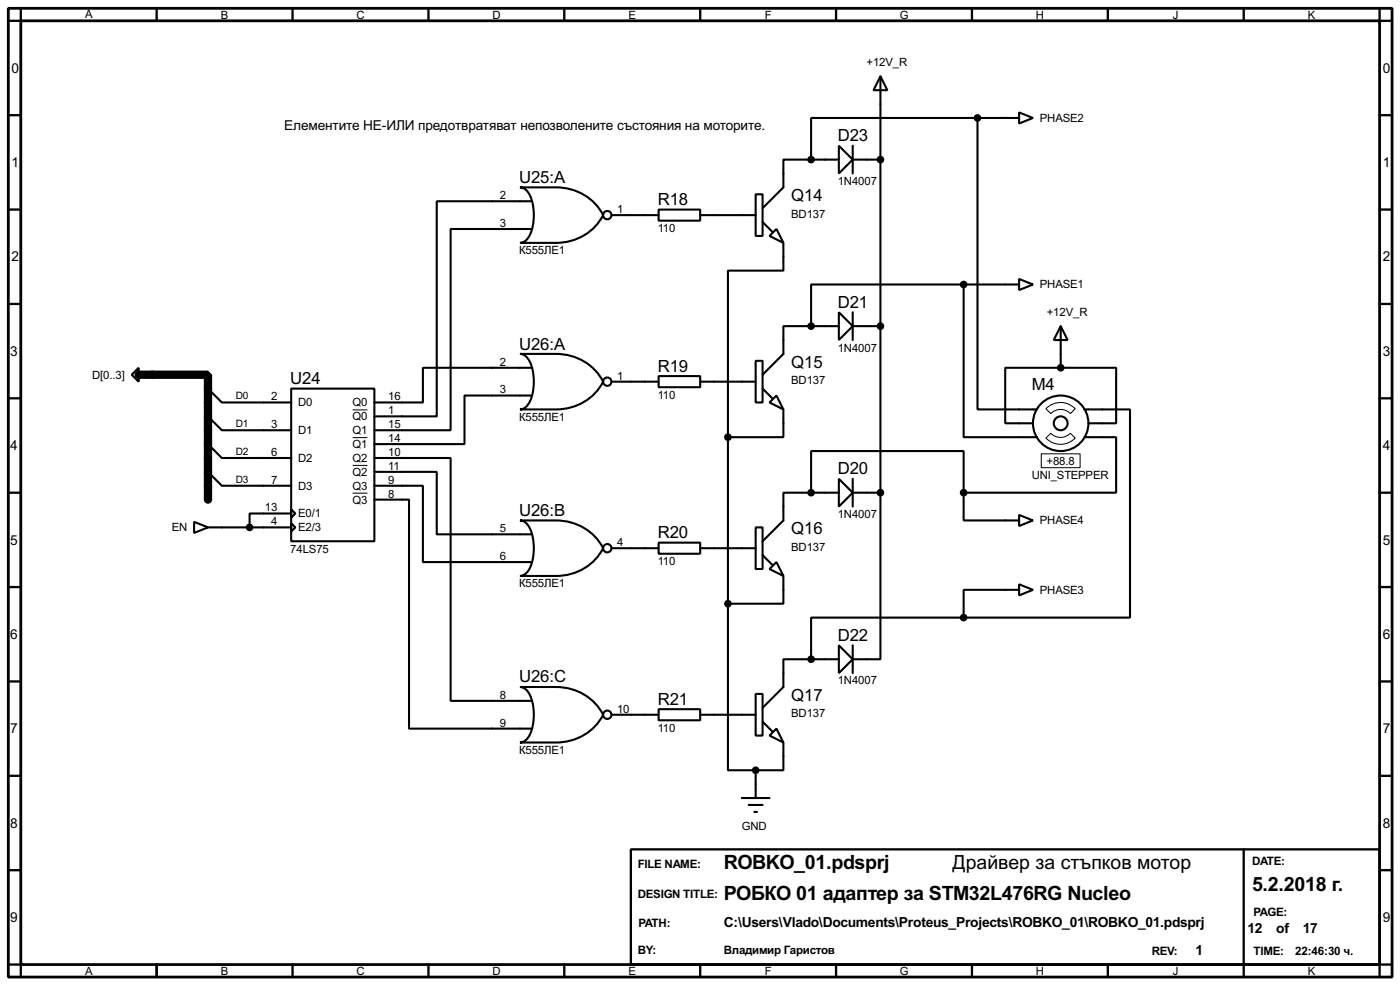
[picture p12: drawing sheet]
<svg xmlns="http://www.w3.org/2000/svg" width="256mm" height="180mm" viewBox="0 0 256 180" stroke-linecap="round" stroke-linejoin="round" font-family="sans-serif">
<path d="M1.5 1.5h253.5v177.3h-253.5zM3.8 3.8h248.9v172.7h-248.9z" fill="none" stroke="#000" stroke-width=".51"/>
<g fill="none" stroke="#000" stroke-width=".42">
<path d="M3.8 1.5v2.3h-2.3M28.7 1.5v2.3M53.6 1.5v2.3M78.5 1.5v2.3M103.4 1.5v2.3M128.3 1.5v2.3M153.2 1.5v2.3M178.1 1.5v2.3M202.9 1.5v2.3M227.8 1.5v2.3M252.7 1.5v2.3h2.3M1.5 21.1h2.3"/>
<path d="M1.5 38.4h2.3M252.7 21.1h2.3M252.7 38.4h2.3M1.5 55.6h2.3M252.7 55.6h2.3M1.5 72.9h2.3M252.7 72.9h2.3M1.5 90.2h2.3M252.7 90.2h2.3M1.5 107.4h2.3M252.7 107.4h2.3M1.5 124.7h2.3"/>
<path d="M252.7 124.7h2.3M1.5 142h2.3M1.5 159.3h2.3M115.6 155.4h137.1v21.1h-137.1zM227.8 155.4v23.4M252.7 142h2.3M252.7 159.3h2.3M1.5 176.5h2.3v2.3M28.7 176.5v2.3M53.6 176.5v2.3M78.5 176.5v2.3M103.4 176.5v2.3"/>
<path d="M128.3 176.5v2.3M153.2 176.5v2.3M178.1 176.5v2.3M202.9 176.5v2.3M255 176.5h-2.3v2.3"/>
</g>
<path d="M25.4 68.6h12.7v22.8" fill="none" stroke="#000" stroke-width="1.5"/>
<g fill="none" stroke="#000" stroke-width=".38">
<path d="M161.3 14l1.3 2.5h-2.6zM161.3 14v76.2M95.2 34.3h6.7a9.5 9.5 0 0 1 8.6 5.1 9.5 9.5 0 0 1-8.6 5h-6.7a2.2 2.2 0 0 0 1.9-1.4 9.2 9.2 0 0 0-.4-7.8l-.9-.8zM97.3 36.8h-17.3v39.4h-11.4M112 39.4h8.6M120.6 38.4h7.7v2h-7.7zM128.3 39.4h10.1M138.4 35.6h1.3v7.6h-1.3zM148.6 29.2h-5.1v5.1l-3.8 3.8M148.6 29.2h5.1M153.7 26.7l2.5 2.5-2.5 2.5zM156.2 29.2h5.1"/>
<path d="M156.2 26.7v5M179.1 21.6v53.3h10.9M179.1 21.6h-30.5v7.6M179.1 21.6h7.6M186.7 20.6l2.5 1-2.5 1zM97.3 41.9h-14.8v36.8h-13.9M139.7 40.6l1.8 1.8M141 43.2l1.2-1.3 1.3 2.5zM143.5 44.4v5.1h-10.2v30.5M148.6 59.7h-5.1v5.1l-3.8 3.8M148.6 59.7h5.1M153.7 57.1l2.5 2.6-2.5 2.5z"/>
<path d="M156.2 59.7h5.1M156.2 57.1v5.1M176.5 52.1v27.9h13.5M176.5 52.1h-27.9v7.6M176.5 52.1h10.2M186.7 51.1l2.5 1-2.5 1zM194.3 59.7l1.3 2.5h-2.6zM194.3 59.7v7.6M24.1 68.6l1.3-1.3v2.5zM38.1 71.1l2.5 2.6h12.7M38.1 76.2l2.5 2.5h12.7M53.3 71.1h15.3v28h-15.3z"/>
<path d="M95.2 64.8h6.7a9.5 9.5 0 0 1 8.6 5 9.5 9.5 0 0 1-8.6 5.1h-6.7a2.2 2.2 0 0 0 1.9-1.5 9.2 9.2 0 0 0-.4-7.8l-.9-.7zM97.3 67.3h-19.8v6.4h-8.9M97.3 72.4h-12.2v8.9h-16.5M112 69.8h8.6M120.6 68.8h7.7v2.1h-7.7zM128.3 69.8h10.1M138.4 66h1.3v7.7h-1.3zM139.7 71.1l1.8 1.8M141 73.7l1.2-1.3 1.3 2.5zM143.5 74.9v5.1h-10.2M194.3 67.3h10.2v10.2h-5.1M194.3 67.3h-10.2v10.2h5.1"/>
<path d="M198.6 74.9h8.4v38.1h-30.5M35.6 95.5l2.5 1-2.5 1zM38.1 81.3l2.5 2.5h12.7M38.1 86.4l2.5 2.5h12.7M38.1 96.5h15.2M53.3 93.2l.8 .8-.8 .7zM53.3 95.8l.8 .7-.8 .8zM53.3 94h-7.6v2.5M68.6 86.4h11.4v11.4h17.3M68.6 88.9h8.9v14h19.8M68.6 83.8h13.9v44.5h14.8M68.6 91.4h6.3v41.9h22.4"/>
<path d="M95.2 95.2h6.7a9.5 9.5 0 0 1 8.6 5.1 9.5 9.5 0 0 1-8.6 5.1h-6.7a2.2 2.2 0 0 0 1.9-1.5 9.2 9.2 0 0 0-.4-7.8l-.9-.7zM120.6 99.3h7.7v2h-7.7zM133.3 80v30.5M138.4 96.5h1.3v7.6h-1.3zM148.6 90.2h-5.1v5l-3.8 3.9M148.6 90.2v-7.7h27.9v7.7M148.6 90.2h5.1M153.7 87.6l2.5 2.6-2.5 2.5zM156.2 90.2h5.1M156.2 87.6v5.1M161.3 90.2v30.4h-5.1M176.5 90.2v5h10.2"/>
<path d="M186.7 94.2l2.5 1-2.5 1.1zM198.6 80h5.9v10.2h-28M112 100.3h8.6M128.3 100.3h10.1M133.3 110.5v30.5h5.1M139.7 101.6l1.8 1.8M141 104.1l1.2-1.2 1.3 2.5zM143.5 105.4v5.1h-10.2M153.7 118.1l2.5 2.5-2.5 2.6zM156.2 118.1v5.1M176.5 113h-27.9v7.6M186.7 106.9l2.5 1-2.5 1.1z"/>
<path d="M186.7 107.9h-10.2v5.1M95.2 125.7h6.7a9.5 9.5 0 0 1 8.6 5.1 9.5 9.5 0 0 1-8.6 5.1h-6.7a2.2 2.2 0 0 0 1.9-1.5 9.2 9.2 0 0 0-.4-7.8l-.9-.8zM112 130.8h8.6M120.6 129.8h7.7v2h-7.7zM128.3 130.8h10.1M138.4 127h1.3v7.6h-1.3zM139.7 132.1l1.8 1.8M141 134.6l1.2-1.3 1.3 2.6zM143.5 135.9v5.1h-5.1M148.6 120.6h-5.1v5.1l-3.8 3.8M148.6 120.6h5.1M135.9 146h5.1"/>
<path d="M137.2 147.3h2.5M138.2 148.6h.5M138.4 141v5"/>
<circle cx="111.3" cy="39.4" r=".76"/>
<circle cx="111.3" cy="69.9" r=".76"/>
<circle cx="194.3" cy="77.5" r="5.1"/>
<circle cx="194.3" cy="77.5" r="1.27"/>
<circle cx="111.3" cy="100.3" r=".76"/>
<circle cx="111.3" cy="130.8" r=".76"/>
</g>
<path d="M64.6 75h2.7M191.6 74.8a3.7 3.7 0 0 1 5.4 0l-.9 .9a2.51 2.51 0 0 0-3.6 0zM64.6 80.1h2.7M64.6 85.2h2.7M64.6 90.3h2.7M190.8 83.1h7.1v2.5h-7.1zM191.6 80.2l.9-.9a2.51 2.51 0 0 0 3.6 0l.9 .9a3.7 3.7 0 0 1-5.4 0z" fill="none" stroke="#000" stroke-width=".18"/>
<g fill="#000" stroke="#000" stroke-width=".38">
<circle cx="148.6" cy="29.2" r=".51"/>
<circle cx="161.3" cy="29.2" r=".51"/>
<circle cx="179.1" cy="21.6" r=".51"/>
<circle cx="148.6" cy="59.7" r=".51"/>
<circle cx="161.3" cy="59.7" r=".51"/>
<circle cx="176.5" cy="52.1" r=".51"/>
<circle cx="194.3" cy="67.3" r=".51"/>
<circle cx="45.7" cy="96.5" r=".51"/>
<circle cx="133.3" cy="80" r=".51"/>
<circle cx="148.6" cy="90.2" r=".51"/>
<circle cx="161.3" cy="90.2" r=".51"/>
<circle cx="176.5" cy="90.2" r=".51"/>
<circle cx="133.3" cy="110.5" r=".51"/>
<circle cx="176.5" cy="113" r=".51"/>
<circle cx="148.6" cy="120.6" r=".51"/>
<circle cx="138.4" cy="141" r=".51"/>
</g>
<g font-size="4">
<text x="132.6" y="159">ROBKO_01.pdsprj</text>
<text x="174.5" y="159">Драйвер за стъпков мотор</text>
<text x="132.6" y="164.8">РОБКО 01 адаптер за STM32L476RG Nucleo</text>
<text x="229.4" y="163.1">5.2.2018 г.</text>
</g>
<g font-size="3.4">
<text x="153.5" y="25.9">D23</text>
<text x="95.1" y="33.5">U25:A</text>
<text x="120.5" y="37.5">R18</text>
<text x="144.9" y="36.9">Q14</text>
<text x="153.5" y="56.3">D21</text>
<text x="95.1" y="64">U26:A</text>
<text x="53.2" y="70.3">U24</text>
<text x="120.5" y="68">R19</text>
<text x="144.9" y="67.4">Q15</text>
<text x="189" y="71.5">M4</text>
<text x="153.5" y="86.8">D20</text>
<text x="95.1" y="94.4">U26:B</text>
<text x="120.5" y="98.5">R20</text>
<text x="144.9" y="97.8">Q16</text>
<text x="153.5" y="117.3">D22</text>
<text x="95.1" y="124.9">U26:C</text>
<text x="120.5" y="128.9">R21</text>
<text x="144.9" y="128.3">Q17</text>
</g>
<g font-size="2.8">
<text x="2.1" y="13.3">0</text>
<text x="253.3" y="13.3">0</text>
<text x="52.1" y="23.8">Елементите НЕ-ИЛИ предотвратяват непозволените състояния на моторите.</text>
<text x="2.1" y="30.6">1</text>
<text x="253.3" y="30.6">1</text>
<text x="2.1" y="47.8">2</text>
<text x="253.3" y="47.8">2</text>
<text x="1.9" y="65.1">3</text>
<text x="253.3" y="65.1">3</text>
<text x="1.9" y="82.4">4</text>
<text x="253.3" y="82.4">4</text>
<text x="1.9" y="99.7">5</text>
<text x="253.3" y="99.7">5</text>
<text x="1.9" y="116.9">6</text>
<text x="253.3" y="116.9">6</text>
<text x="1.9" y="134.2">7</text>
<text x="253.3" y="134.2">7</text>
<text x="1.9" y="151.5">8</text>
<text x="253.3" y="151.5">8</text>
<text x="1.9" y="168.7">9</text>
<text x="132.6" y="169.7">C:\Users\Vlado\Documents\Proteus_Projects\ROBKO_01\ROBKO_01.pdsprj</text>
<text x="228.5" y="170.7">12</text>
<text x="233.8" y="170.7">of</text>
<text x="238.7" y="170.7">17</text>
<text x="253.3" y="168.7">9</text>
<text x="219" y="174.8">1</text>
</g>
<g font-size="2.4">
<text x="116.8" y="158.8">FILE NAME:</text>
<text x="229.4" y="158.3">DATE:</text>
<text x="116.8" y="164.3">DESIGN TITLE:</text>
<text x="229.6" y="167.7">PAGE:</text>
<text x="117" y="169.6">PATH:</text>
<text x="116.8" y="174.6">BY:</text>
<text x="132.6" y="174.6">Владимир Гаристов</text>
<text x="211" y="174.7">REV:</text>
<text x="229.6" y="174.7">TIME:</text>
<text x="237.3" y="174.7">22:46:30 ч.</text>
</g>
<g font-size="2.3">
<text x="15.6" y="3.3">A</text>
<text x="40.5" y="3.5">B</text>
<text x="65.3" y="3.5">C</text>
<text x="90.2" y="3.5">D</text>
<text x="115.1" y="3.5">E</text>
<text x="140.1" y="3.5">F</text>
<text x="164.8" y="3.5">G</text>
<text x="189.8" y="3.5">H</text>
<text x="214.9" y="3.5">J</text>
<text x="239.6" y="3.5">K</text>
<text x="158.7" y="12.1">+12V_R</text>
<text x="190.5" y="22.3">PHASE2</text>
<text x="153.5" y="33.9">1N4007</text>
<text x="91.6" y="36.4">2</text>
<text x="91.6" y="41.5">3</text>
<text x="113" y="39">1</text>
<text x="144.9" y="39.8">BD137</text>
<text x="95.1" y="46.6">К555ЛЕ1</text>
<text x="120.5" y="42.5">110</text>
<text x="190.5" y="52.8">PHASE1</text>
<text x="191.8" y="57.9">+12V_R</text>
<text x="153.5" y="64.3">1N4007</text>
<text x="16.9" y="69.3">D[0..3]</text>
<text x="91.6" y="66.9">2</text>
<text x="113" y="69.5">1</text>
<text x="144.9" y="70.3">BD137</text>
<text x="49.7" y="73.3">2</text>
<text x="54.6" y="74.4">D0</text>
<text x="64.6" y="74.4">Q0</text>
<text x="64.6" y="76.9">Q0</text>
<text x="71.1" y="73.3">16</text>
<text x="71.1" y="75.8">1</text>
<text x="91.6" y="72">3</text>
<text x="95.1" y="77">К555ЛЕ1</text>
<text x="120.5" y="73">110</text>
<text x="49.7" y="78.4">3</text>
<text x="49.7" y="83.4">6</text>
<text x="54.6" y="79.5">D1</text>
<text x="64.6" y="79.5">Q1</text>
<text x="64.6" y="82">Q1</text>
<text x="71.1" y="78.4">15</text>
<text x="71.1" y="80.9">14</text>
<text x="71.1" y="83.4">10</text>
<text x="49.7" y="88.5">7</text>
<text x="54.6" y="84.5">D2</text>
<text x="54.6" y="89.6">D3</text>
<text x="64.6" y="84.5">Q2</text>
<text x="64.6" y="87.1">Q2</text>
<text x="64.6" y="89.6">Q3</text>
<text x="71.1" y="86">11</text>
<text x="71.1" y="88.5">9</text>
<text x="189" y="87.6">UNI_STEPPER</text>
<text x="191.7" y="85">+88.8</text>
<text x="48.5" y="93.6">13</text>
<text x="54.6" y="94.7">E0/1</text>
<text x="64.6" y="92.2">Q3</text>
<text x="71.1" y="91.1">8</text>
<text x="153.5" y="94.8">1N4007</text>
<text x="190.5" y="96">PHASE4</text>
<text x="31.5" y="97.2">EN</text>
<text x="49.7" y="96.1">4</text>
<text x="53.2" y="101.1">74LS75</text>
<text x="54.6" y="97.2">E2/3</text>
<text x="91.6" y="97.4">5</text>
<text x="113" y="99.9">4</text>
<text x="144.9" y="100.8">BD137</text>
<text x="91.6" y="102.5">6</text>
<text x="95.1" y="107.5">К555ЛЕ1</text>
<text x="120.5" y="103.4">110</text>
<text x="190.5" y="108.7">PHASE3</text>
<text x="153.5" y="125.3">1N4007</text>
<text x="91.6" y="127.9">8</text>
<text x="113" y="130.4">10</text>
<text x="144.9" y="131.2">BD137</text>
<text x="91.6" y="133">9</text>
<text x="95.1" y="138">К555ЛЕ1</text>
<text x="120.5" y="133.9">110</text>
<text x="135.9" y="151.8">GND</text>
<text x="15.6" y="178.5">A</text>
<text x="40.5" y="178.5">B</text>
<text x="65.3" y="178.5">C</text>
<text x="90.2" y="178.5">D</text>
<text x="115.1" y="178.5">E</text>
<text x="140.1" y="178.5">F</text>
<text x="164.8" y="178.5">G</text>
<text x="189.8" y="178.5">H</text>
<text x="214.9" y="178.5">J</text>
<text x="239.6" y="178.5">K</text>
</g>
<g font-size="2.1">
<text x="43.2" y="73.1">D0</text>
<text x="43.2" y="78.2">D1</text>
<text x="43.2" y="83.3">D2</text>
<text x="43.2" y="88.3">D3</text>
</g>
</svg>
